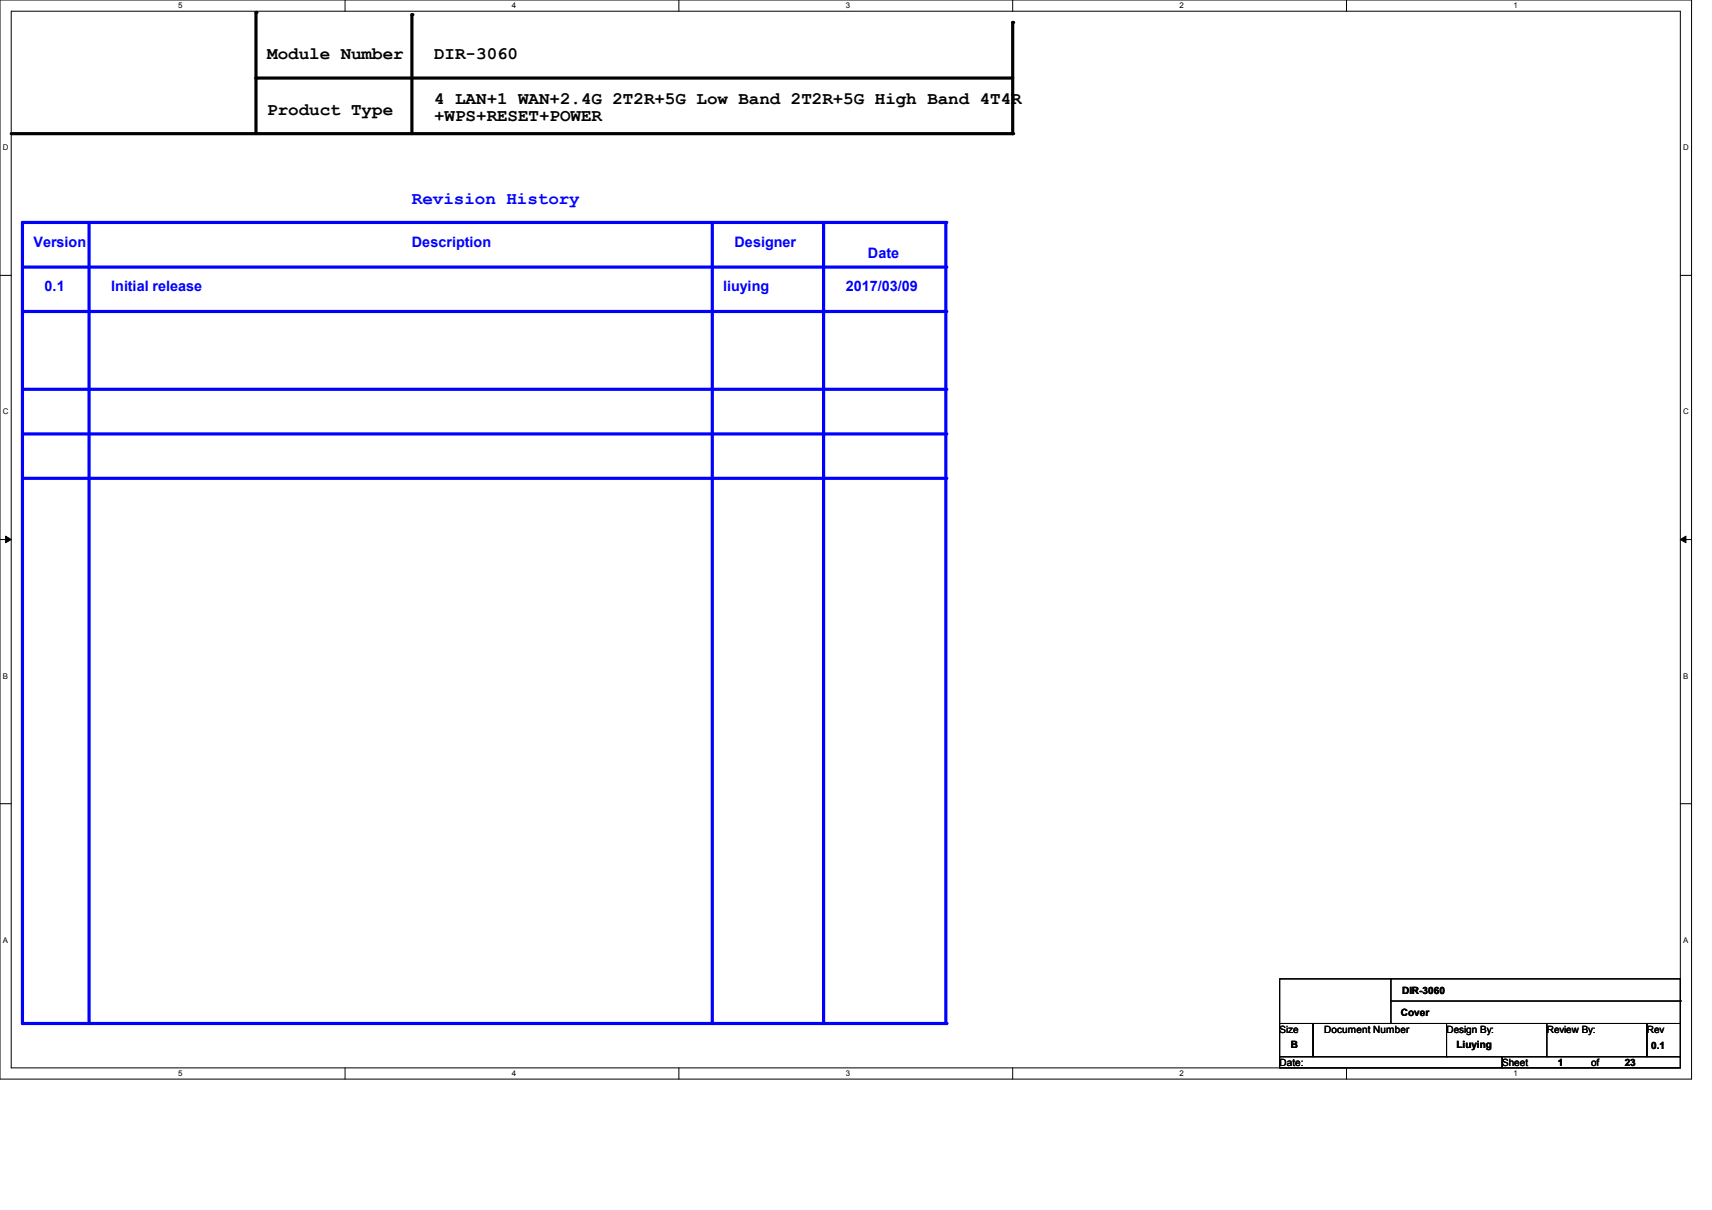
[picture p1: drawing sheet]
<svg xmlns="http://www.w3.org/2000/svg" width="297mm" height="210mm" viewBox="0 0 297 210" stroke-linecap="round" stroke-linejoin="round" font-family="sans-serif">
<path d="M0 0h293.5v187.3h-293.5zM1.9 1.9h289.6v183.4h-289.6z" fill="none" stroke="#000" stroke-width=".17"/>
<g fill="#fff">
<path d="M30.9 .2h.8v1.5h-.8z"/>
<path d="M30.9 185.5h.8v1.6h-.8z"/>
</g>
<path d="M59.9 0v1.9M59.9 185.3v2" fill="none" stroke="#000" stroke-width=".17"/>
<g fill="#fff">
<path d="M88.8 .2h.8v1.5h-.8z"/>
<path d="M88.8 185.5h.8v1.6h-.8z"/>
</g>
<path d="M117.8 0v1.9M117.8 185.3v2" fill="none" stroke="#000" stroke-width=".17"/>
<g fill="#fff">
<path d="M146.7 .2h.8v1.5h-.8z"/>
<path d="M146.7 185.5h.8v1.6h-.8z"/>
</g>
<path d="M175.7 0v1.9M175.7 185.3v2" fill="none" stroke="#000" stroke-width=".17"/>
<g fill="#fff">
<path d="M204.6 .2h.8v1.5h-.8z"/>
<path d="M204.6 185.5h.8v1.6h-.8z"/>
</g>
<path d="M233.6 0v1.9M233.6 185.3v2" fill="none" stroke="#000" stroke-width=".17"/>
<g fill="#fff">
<path d="M262.6 .2h.7v1.5h-.7z"/>
<path d="M262.6 185.5h.7v1.6h-.7z"/>
<path d="M.5 24.8h1v1.6h-1z"/>
<path d="M292 24.8h1v1.6h-1z"/>
<path d="M.5 70.7h1v1.5h-1z"/>
<path d="M292 70.7h1v1.5h-1z"/>
</g>
<path d="M0 47.8h1.9M291.5 47.8h2" fill="none" stroke="#000" stroke-width=".17"/>
<g fill="#fff">
<path d="M.5 116.5h.9v1.6h-.9z"/>
<path d="M292 116.5h.9v1.6h-.9z"/>
</g>
<path d="M0 93.6h1.9M291.5 93.6h2" fill="none" stroke="#000" stroke-width=".17"/>
<path d="M1 93l.9 .6-.9 .6zM291.5 93.6l1-.6v1.2z" fill="#000" stroke="#000" stroke-width=".17"/>
<g fill="#fff">
<path d="M.5 162.4h.9v1.5h-.9z"/>
<path d="M292 162.4h.9v1.5h-.9z"/>
</g>
<path d="M0 139.5h1.9M291.5 139.5h2" fill="none" stroke="#000" stroke-width=".17"/>
<path d="M44.4 13.5h131.3" fill="none" stroke="#000" stroke-width=".55"/>
<circle cx="44.4" cy="13.5" r=".28" fill="#000"/>
<path d="M142.9 38.6v139" fill="none" stroke="#00f" stroke-width=".55"/>
<circle cx="142.9" cy="177.6" r=".28" fill="#00f"/>
<path d="M3.9 38.6v139" fill="none" stroke="#00f" stroke-width=".55"/>
<circle cx="3.9" cy="177.6" r=".28" fill="#00f"/>
<path d="M15.5 38.6v139" fill="none" stroke="#00f" stroke-width=".55"/>
<circle cx="15.5" cy="177.6" r=".28" fill="#00f"/>
<path d="M3.9 46.4h160.2" fill="none" stroke="#00f" stroke-width=".55"/>
<circle cx="164.1" cy="46.4" r=".28" fill="#00f"/>
<path d="M3.9 54.1h160.2" fill="none" stroke="#00f" stroke-width=".55"/>
<circle cx="164.1" cy="54.1" r=".28" fill="#00f"/>
<path d="M3.9 67.6h160.2" fill="none" stroke="#00f" stroke-width=".55"/>
<circle cx="164.1" cy="67.6" r=".28" fill="#00f"/>
<path d="M3.9 75.3h160.2" fill="none" stroke="#00f" stroke-width=".55"/>
<circle cx="164.1" cy="75.3" r=".28" fill="#00f"/>
<path d="M3.9 83h160.2" fill="none" stroke="#00f" stroke-width=".55"/>
<circle cx="164.1" cy="83" r=".28" fill="#00f"/>
<path d="M164.1 38.6v139" fill="none" stroke="#00f" stroke-width=".55"/>
<circle cx="164.1" cy="177.6" r=".28" fill="#00f"/>
<path d="M44.4 2.2v21M71.5 2.5v20.7" fill="none" stroke="#000" stroke-width=".55"/>
<g fill="#000">
<circle cx="44.4" cy="2.2" r=".28"/>
<circle cx="71.5" cy="2.5" r=".28"/>
</g>
<path d="M3.9 38.6h160.2" fill="none" stroke="#00f" stroke-width=".55"/>
<circle cx="164.1" cy="38.6" r=".28" fill="#00f"/>
<path d="M3.9 177.6h160.2" fill="none" stroke="#00f" stroke-width=".55"/>
<circle cx="164.1" cy="177.6" r=".28" fill="#00f"/>
<path d="M175.7 3.9v19.3h-173.8" fill="none" stroke="#000" stroke-width=".55"/>
<g fill="#000">
<circle cx="175.7" cy="3.9" r=".28"/>
<circle cx="175.7" cy="23.2" r=".28"/>
</g>
<path d="M123.6 38.6v139" fill="none" stroke="#00f" stroke-width=".55"/>
<circle cx="123.6" cy="177.6" r=".28" fill="#00f"/>
<g fill="none" stroke="#000" stroke-width=".17">
<path d="M222 169.9h69.5v7.7h-69.5zM222 177.6h5.8v5.8h-5.8zM227.8 177.6h57.9v5.8h-57.9zM241.3 177.6h.1M241.3 169.9v7.7M241.3 173.7h50.2M251 177.6v5.8M268.4 177.6v5.8M285.7 177.6h5.8v5.8h-5.8zM291.5 173.7h.1M222 183.4h38.6v1.9h-38.6zM251 183.4h.1"/>
<path d="M260.6 183.4h30.9v1.9h-30.9zM268.4 183.4h.1"/>
</g>
<g font-size="3">
<text x="46.4" y="10.3">Module Number</text>
<text x="75.3" y="10.3">DIR-3060</text>
<text x="75.3" y="18">4 LAN+1 WAN+2.4G 2T2R+5G Low Band 2T2R+5G High Band 4T4R</text>
<text x="46.4" y="19.9">Product Type</text>
<text x="75.3" y="21">+WPS+RESET+POWER</text>
</g>
<text font-size="3" fill="#00f" x="71.5" y="35.4">Revision History</text>
<g font-size="2.5" fill="#00f">
<text x="5.8" y="42.9">Version</text>
<text x="71.5" y="42.9">Description</text>
<text x="127.4" y="42.9">Designer</text>
<text x="150.6" y="44.8">Date</text>
<text x="7.7" y="50.6">0.1</text>
<text x="19.3" y="50.6">Initial release</text>
<text x="125.5" y="50.6">liuying</text>
<text x="146.7" y="50.6">2017/03/09</text>
</g>
<g font-size="1.7">
<text x="243.2" y="172.5">DIR-3060</text>
<text x="222" y="179.2">Size</text>
<text x="229.7" y="179.2">Document Number</text>
<text x="243" y="176.3">Cover</text>
<text x="250.9" y="179.2">Design By:</text>
<text x="268.3" y="179.2">Review By:</text>
<text x="285.7" y="179.2">Rev</text>
<text x="222" y="185">Date:</text>
<text x="223.9" y="181.9">B</text>
<text x="252.7" y="181.9">Liuying</text>
<text x="260.6" y="185">Sheet</text>
<text x="270.3" y="185">1</text>
<text x="276" y="185">of</text>
<text x="281.8" y="185">23</text>
<text x="286.5" y="182.1">0.1</text>
</g>
<g font-size="1.4">
<text x="30.9" y="1.4">5</text>
<text x="88.8" y="1.4">4</text>
<text x="146.7" y="1.4">3</text>
<text x="204.6" y="1.4">2</text>
<text x="262.6" y="1.4">1</text>
<text x=".5" y="26.1">D</text>
<text x="292" y="26.1">D</text>
<text x=".5" y="71.9">C</text>
<text x="292" y="71.9">C</text>
<text x=".5" y="117.8">B</text>
<text x="292" y="117.8">B</text>
<text x=".5" y="163.6">A</text>
<text x="292" y="163.6">A</text>
<text x="30.9" y="186.8">5</text>
<text x="88.8" y="186.8">4</text>
<text x="146.7" y="186.8">3</text>
<text x="204.6" y="186.8">2</text>
<text x="262.6" y="186.8">1</text>
</g>
</svg>
